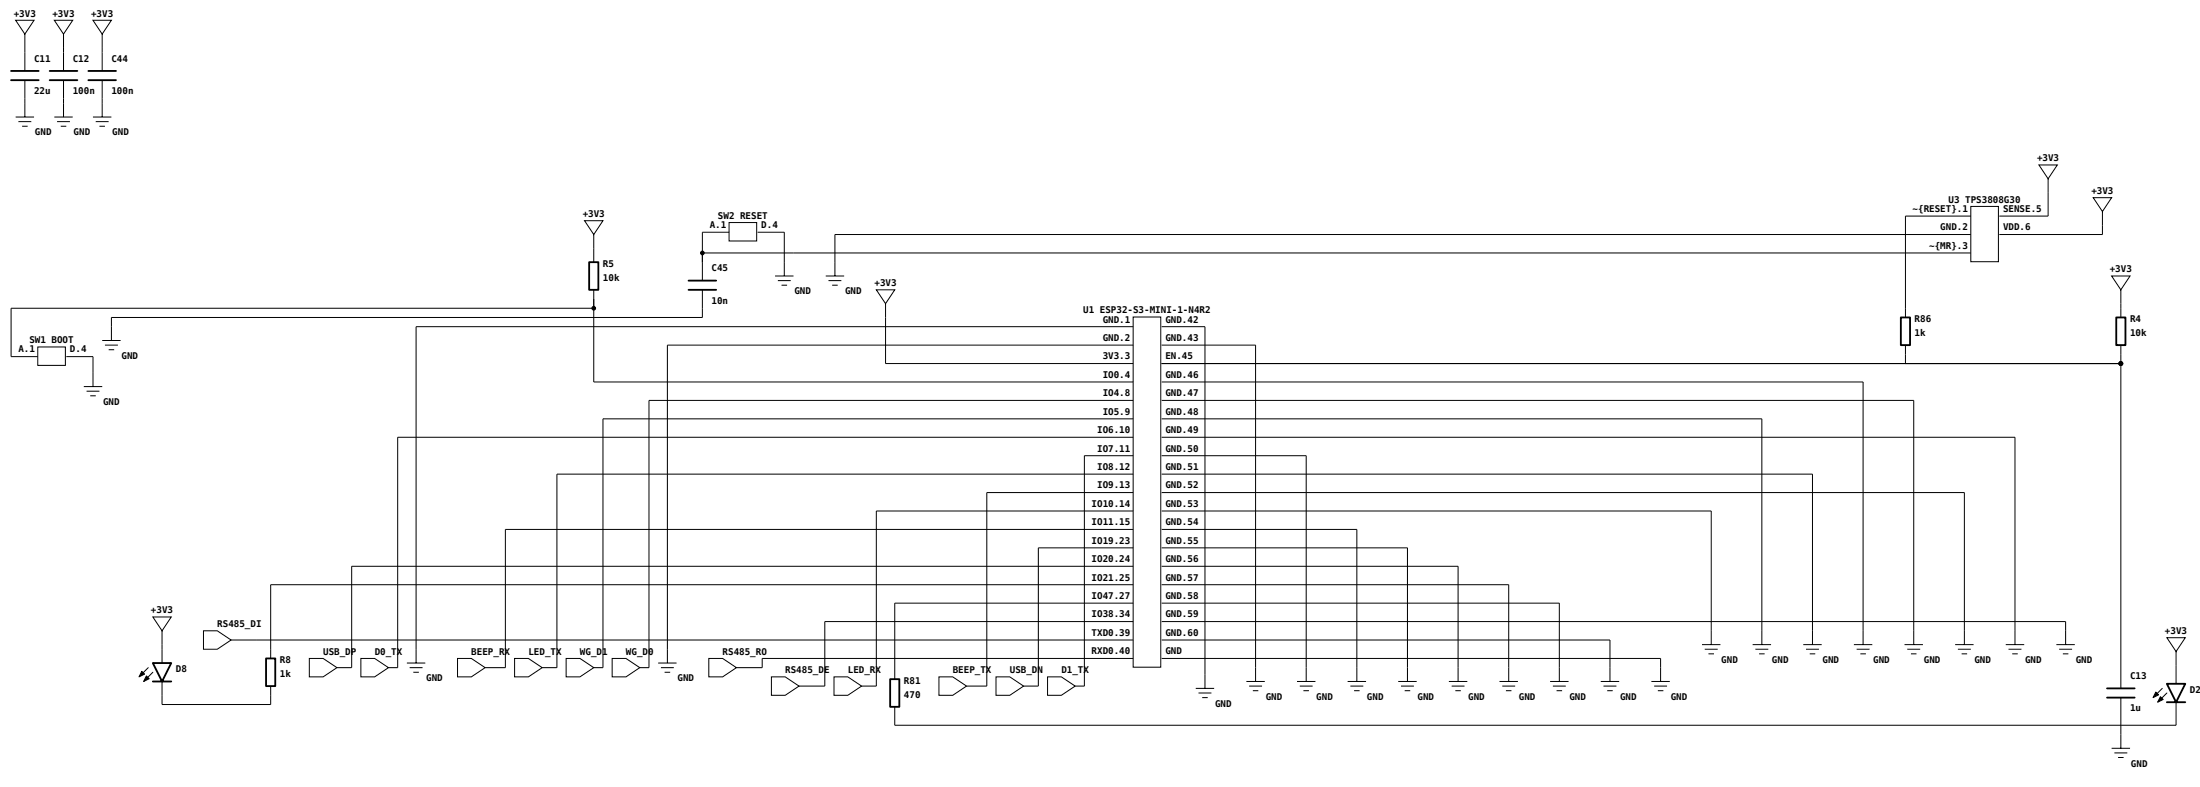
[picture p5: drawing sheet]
<svg xmlns="http://www.w3.org/2000/svg" width="632mm" height="226mm" viewBox="0 0 632 226" stroke-linecap="round" stroke-linejoin="round" font-family="sans-serif">
<g fill="none" stroke="#000" stroke-width=".29">
<path d="M4.5 5.8h5.3l-2.7 4zM7.1 9.8v10.6M15.6 5.8h5.3l-2.6 4zM18.3 9.8v10.6M26.7 5.8h5.3l-2.6 4zM29.4 9.8v10.6M4.5 33.6h5.3M5.3 34.9h3.7M6.3 36.2h1.6M7.1 23v10.6M15.6 33.6h5.3M16.4 34.9h3.7"/>
<path d="M17.5 36.2h1.5M18.3 23v10.6M26.7 33.6h5.3M27.5 34.9h3.7M28.6 36.2h1.6M29.4 23v10.6M566.5 59.3h7.9v15.8h-7.9zM586.1 47.4h5.3l-2.7 3.9zM588.7 51.3v10.7h-14M601.7 56.8h5.3l-2.7 3.9zM168 63.4h5.3l-2.6 3.9zM170.7 67.3v8"/>
<path d="M201.9 72.6h364.6M209.6 63.9h7.9v5.3h-7.9zM209.6 66.7h-7.7v13.9M217.8 66.7h7.6v12.5M222.8 79.2h5.3M237.3 79.2h5.3M566.5 67.3h-326.5v11.9M566.5 62h-18.8v29.1M604.3 60.7v6.6h-29.6M607 79.2h5.3l-2.7 4zM10.9 99.6h7.9v5.3h-7.9zM29.4 97.8h5.3"/>
<path d="M30.2 99.1h3.7M170.7 83.2v26.5h155M170.7 88.5h-167.5v13.9h7.7M201.9 83.2v7.9h-169.9v6.7M223.6 80.6h3.7M224.6 81.9h1.6M238.1 80.6h3.7M239.2 81.9h1.6M251.9 83.2h5.3l-2.7 4zM254.5 87.2v17.2h71.2M325.7 91h8v100.6h-8zM325.7 93.8h-206.1v96.6"/>
<path d="M325.7 99.1h-133.9v91.3M333.9 93.8h12.5v103.8M333.9 99.1h27v96.6M547.7 99.1v5.3M609.6 83.2v7.9M609.6 99.1v98.5M19.1 102.4h7.6v8.6M24.1 111h5.3M24.9 112.3h3.7M25.9 113.6h1.6M31.2 100.4h1.6M325.7 115h-139.2v76.7h-2.6"/>
<path d="M333.9 109.7h201.6v75.4M333.9 115h216.2v70.1M333.9 104.4h275.7M325.7 125.5h-211.4v66.2h-2.6M325.7 136.1h-165.6v55.6h-4.2M325.7 120.3h-152.4v71.4h-2.6M325.7 130.8h-14v66.2h-2.7M333.9 120.3h172.5v64.8M333.9 125.5h245.3v59.6M333.9 130.8h41.6v64.9M333.9 136.1h187.1v49M325.7 152h-180.4v39.7h-5.9"/>
<path d="M325.7 146.7h-73.8v50.3h-4.2M325.7 141.4h-42.1v55.6h-5.8M325.7 157.3h-27.2v39.7h-4.3M333.9 141.4h230.7v43.7M333.9 146.7h158v38.4M333.9 152h56.1v43.7M333.9 157.3h70.7v38.4M43.9 177.1h5.3l-2.6 4zM325.7 162.6h-224.6v29.1h-4.3M325.7 178.5h-88.6v18.5h-7.4M325.7 167.9h-247.9v21.1M325.7 173.2h-68.5v21.8"/>
<path d="M333.9 162.6h85.2v33.1M333.9 167.9h99.8v27.8M333.9 173.2h114.3v22.5M333.9 178.5h259.8v6.6M46.6 195.7v6.6h31.2v-5.3M46.6 181.1v9.3M58.5 181.1h4l3.9 2.7-3.9 2.6h-4zM66.4 183.8h259.3M88.9 189h4l3.9 2.7-3.9 2.6h-4zM103.7 189h4l4 2.7-4 2.6h-4zM117 190.4h5.2M117.8 191.7h3.7"/>
<path d="M118.8 193h1.6M131.5 189h4l3.9 2.7-3.9 2.6h-4zM147.9 189h4l4 2.7-4 2.6h-4zM162.7 189h4l4 2.7-4 2.6h-4zM176 189h3.9l4 2.7-4 2.6h-3.9zM189.2 190.4h5.3M190 191.7h3.7M191 193h1.6M203.7 189h4l4 2.7-4 2.6h-4zM221.7 194.3h4l4 2.7-4 2.6h-4zM239.7 194.3h4l4 2.7-4 2.6h-4zM269.9 194.3h4l3.9 2.7-3.9 2.6h-4z"/>
<path d="M286.3 194.3h4l3.9 2.7-3.9 2.6h-4zM301.1 194.3h4l3.9 2.7-3.9 2.6h-4zM325.7 189h-106.6v2.7h-7.4M333.9 183.8h128.9v11.9M333.9 189h143.4v6.7M343.7 197.6h5.3M344.5 199h3.7M358.3 195.7h5.2M359.1 197h3.7M360.1 198.3h1.6M372.8 195.7h5.3M373.6 197h3.7"/>
<path d="M374.7 198.3h1.5M387.4 195.7h5.3M388.2 197h3.7M389.2 198.3h1.6M401.9 195.7h5.3M402.7 197h3.7M403.8 198.3h1.6M416.5 195.7h5.3M417.3 197h3.7M418.3 198.3h1.6M431 195.7h5.3M431.8 197h3.7"/>
<path d="M432.9 198.3h1.6M445.6 195.7h5.3M446.4 197h3.7M447.4 198.3h1.6M460.1 195.7h5.3M460.9 197h3.7M462 198.3h1.6M474.7 195.7h5.3M475.5 197h3.7M476.5 198.3h1.6M489.2 185.1h5.3M490 186.4h3.7"/>
<path d="M491.1 187.7h1.6M503.8 185.1h5.3M504.6 186.4h3.7M505.6 187.7h1.6M518.3 185.1h5.3M519.1 186.4h3.7M520.2 187.7h1.6M532.9 185.1h5.3M533.7 186.4h3.7M534.7 187.7h1.6M547.4 185.1h5.3M548.2 186.4h3.7"/>
<path d="M549.3 187.7h1.6M562 185.1h5.3M562.8 186.4h3.7M563.8 187.7h1.6M576.5 185.1h5.3M577.3 186.4h3.7M578.4 187.7h1.6M591.1 185.1h5.3M591.9 186.4h3.7M592.9 187.7h1.6M622.8 183.1h5.3l-2.6 4zM625.5 187.1v9.2"/>
<path d="M345.6 200.3h1.5M607 214.8h5.3M607.8 216.2h3.7M608.8 217.5h1.6M609.6 200.3v14.5M625.5 201.6v6.6h-368.3v-5.3"/>
</g>
<g fill="none" stroke="#000" stroke-width=".53">
<path d="M3.2 20.4h7.9M3.2 23h7.9M14.3 20.4h7.9M14.3 23h7.9M25.4 20.4h7.9M25.4 23h7.9M169.3 75.3h2.7v7.9h-2.7zM197.9 80.6h8M197.9 83.2h8M546.4 91.1h2.6v8h-2.6zM608.3 91.1h2.6v8h-2.6zM43.9 190.4h5.3l-2.6 5.3z"/>
<path d="M43.9 195.7h5.3M76.5 189h2.6v8h-2.6zM255.9 195h2.6v7.9h-2.6zM605.6 197.6h8M622.8 196.3h5.3l-2.6 5.3zM605.6 200.3h8M622.8 201.6h5.3"/>
</g>
<g fill="#000" stroke="#000" stroke-width=".29">
<path d="M40.8 192.7l.8 .8-1.6 .8zM42.1 194.1l.8 .8-1.6 .8zM42.6 191.7l-1.8 1.8zM43.9 193l-1.8 1.9zM619.7 198.7l.8 .8-1.6 .8zM621.5 197.6l-1.8 1.9zM622.8 199l-1.8 1.8zM621 200l.8 .8-1.6 .8z"/>
<circle cx="201.9" cy="72.6" r=".53"/>
<circle cx="170.7" cy="88.5" r=".53"/>
<circle cx="609.6" cy="104.4" r=".53"/>
</g>
<g font-size="2.6">
<text x="4" y="4.8">+3V3</text>
<text x="15.1" y="4.8">+3V3</text>
<text x="26.2" y="4.8">+3V3</text>
<text x="9.8" y="17.7">C11</text>
<text x="20.9" y="17.7">C12</text>
<text x="32" y="17.7">C44</text>
<text x="9.8" y="27">22u</text>
<text x="20.9" y="27">100n</text>
<text x="32" y="27">100n</text>
<text x="10" y="38.9">GND</text>
<text x="21.2" y="38.9">GND</text>
<text x="32.3" y="38.9">GND</text>
<text x="585.5" y="46.3">+3V3</text>
<text x="560.1" y="58.2">U3 TPS3808G30</text>
<text x="601.1" y="55.7">+3V3</text>
<text x="167.5" y="62.3">+3V3</text>
<text x="204" y="65.5">A.1</text>
<text x="206.4" y="62.8">SW2 RESET</text>
<text x="218.8" y="65.5">D.4</text>
<text x="549.8" y="60.9">~{RESET}.1</text>
<text x="575.7" y="60.9">SENSE.5</text>
<text x="554.5" y="71.4">~{MR}.3</text>
<text x="557.7" y="66.1">GND.2</text>
<text x="575.7" y="66.1">VDD.6</text>
<text x="173.3" y="76.6">R5</text>
<text x="204.5" y="77.9">C45</text>
<text x="173.3" y="80.6">10k</text>
<text x="251.4" y="82.2">+3V3</text>
<text x="606.4" y="78.2">+3V3</text>
<text x="204.5" y="87.2">10n</text>
<text x="228.3" y="84.5">GND</text>
<text x="242.9" y="84.5">GND</text>
<text x="311.4" y="90">U1 ESP32-S3-MINI-1-N4R2</text>
<text x="317" y="92.6">GND.1</text>
<text x="335" y="92.6">GND.42</text>
<text x="550.3" y="92.5">R86</text>
<text x="612.3" y="92.5">R4</text>
<text x="5.3" y="101.2">A.1</text>
<text x="8.5" y="98.6">SW1 BOOT</text>
<text x="20.1" y="101.2">D.4</text>
<text x="317" y="97.9">GND.2</text>
<text x="335" y="97.9">GND.43</text>
<text x="550.3" y="96.4">1k</text>
<text x="612.3" y="96.4">10k</text>
<text x="34.9" y="103.1">GND</text>
<text x="317" y="103.2">3V3.3</text>
<text x="335" y="103.2">EN.45</text>
<text x="317" y="108.5">IO0.4</text>
<text x="317" y="113.8">IO4.8</text>
<text x="335" y="108.5">GND.46</text>
<text x="335" y="113.8">GND.47</text>
<text x="29.6" y="116.3">GND</text>
<text x="317" y="119.1">IO5.9</text>
<text x="335" y="119.1">GND.48</text>
<text x="315.4" y="124.4">IO6.10</text>
<text x="335" y="124.4">GND.49</text>
<text x="315.4" y="129.6">IO7.11</text>
<text x="335" y="129.6">GND.50</text>
<text x="315.4" y="134.9">IO8.12</text>
<text x="335" y="134.9">GND.51</text>
<text x="315.4" y="140.2">IO9.13</text>
<text x="335" y="140.2">GND.52</text>
<text x="313.8" y="145.5">IO10.14</text>
<text x="335" y="145.5">GND.53</text>
<text x="313.8" y="150.8">IO11.15</text>
<text x="335" y="150.8">GND.54</text>
<text x="313.8" y="156.1">IO19.23</text>
<text x="313.8" y="161.4">IO20.24</text>
<text x="335" y="156.1">GND.55</text>
<text x="335" y="161.4">GND.56</text>
<text x="313.8" y="166.7">IO21.25</text>
<text x="335" y="166.7">GND.57</text>
<text x="313.8" y="172">IO47.27</text>
<text x="335" y="172">GND.58</text>
<text x="43.4" y="176.1">+3V3</text>
<text x="313.8" y="177.3">IO38.34</text>
<text x="335" y="177.3">GND.59</text>
<text x="62.5" y="180">RS485_DI</text>
<text x="313.8" y="182.6">TXD0.39</text>
<text x="335" y="182.6">GND.60</text>
<text x="622.3" y="182">+3V3</text>
<text x="80.4" y="190.4">R8</text>
<text x="92.9" y="188">USB_DP</text>
<text x="107.7" y="188">D0_TX</text>
<text x="135.5" y="188">BEEP_RX</text>
<text x="151.9" y="188">LED_TX</text>
<text x="166.7" y="188">WG_D1</text>
<text x="179.9" y="188">WG_D0</text>
<text x="207.7" y="188">RS485_RO</text>
<text x="313.8" y="187.9">RXD0.40</text>
<text x="335" y="187.9">GND</text>
<text x="494.8" y="190.4">GND</text>
<text x="509.3" y="190.4">GND</text>
<text x="523.9" y="190.4">GND</text>
<text x="538.4" y="190.4">GND</text>
<text x="553" y="190.4">GND</text>
<text x="567.5" y="190.4">GND</text>
<text x="582.1" y="190.4">GND</text>
<text x="596.6" y="190.4">GND</text>
<text x="50.5" y="193">D8</text>
<text x="80.4" y="194.3">1k</text>
<text x="122.5" y="195.7">GND</text>
<text x="194.7" y="195.7">GND</text>
<text x="225.7" y="193.3">RS485_DE</text>
<text x="243.7" y="193.3">LED_RX</text>
<text x="259.8" y="196.3">R81</text>
<text x="273.9" y="193.3">BEEP_TX</text>
<text x="290.3" y="193.3">USB_DN</text>
<text x="305.1" y="193.3">D1_TX</text>
<text x="612.3" y="195">C13</text>
<text x="259.8" y="200.3">470</text>
<text x="349.3" y="202.9">GND</text>
<text x="363.8" y="201">GND</text>
<text x="378.4" y="201">GND</text>
<text x="392.9" y="201">GND</text>
<text x="407.5" y="201">GND</text>
<text x="422" y="201">GND</text>
<text x="436.6" y="201">GND</text>
<text x="451.1" y="201">GND</text>
<text x="465.7" y="201">GND</text>
<text x="480.2" y="201">GND</text>
<text x="629.5" y="199">D23</text>
<text x="612.3" y="204.3">1u</text>
<text x="612.5" y="220.1">GND</text>
</g>
</svg>
